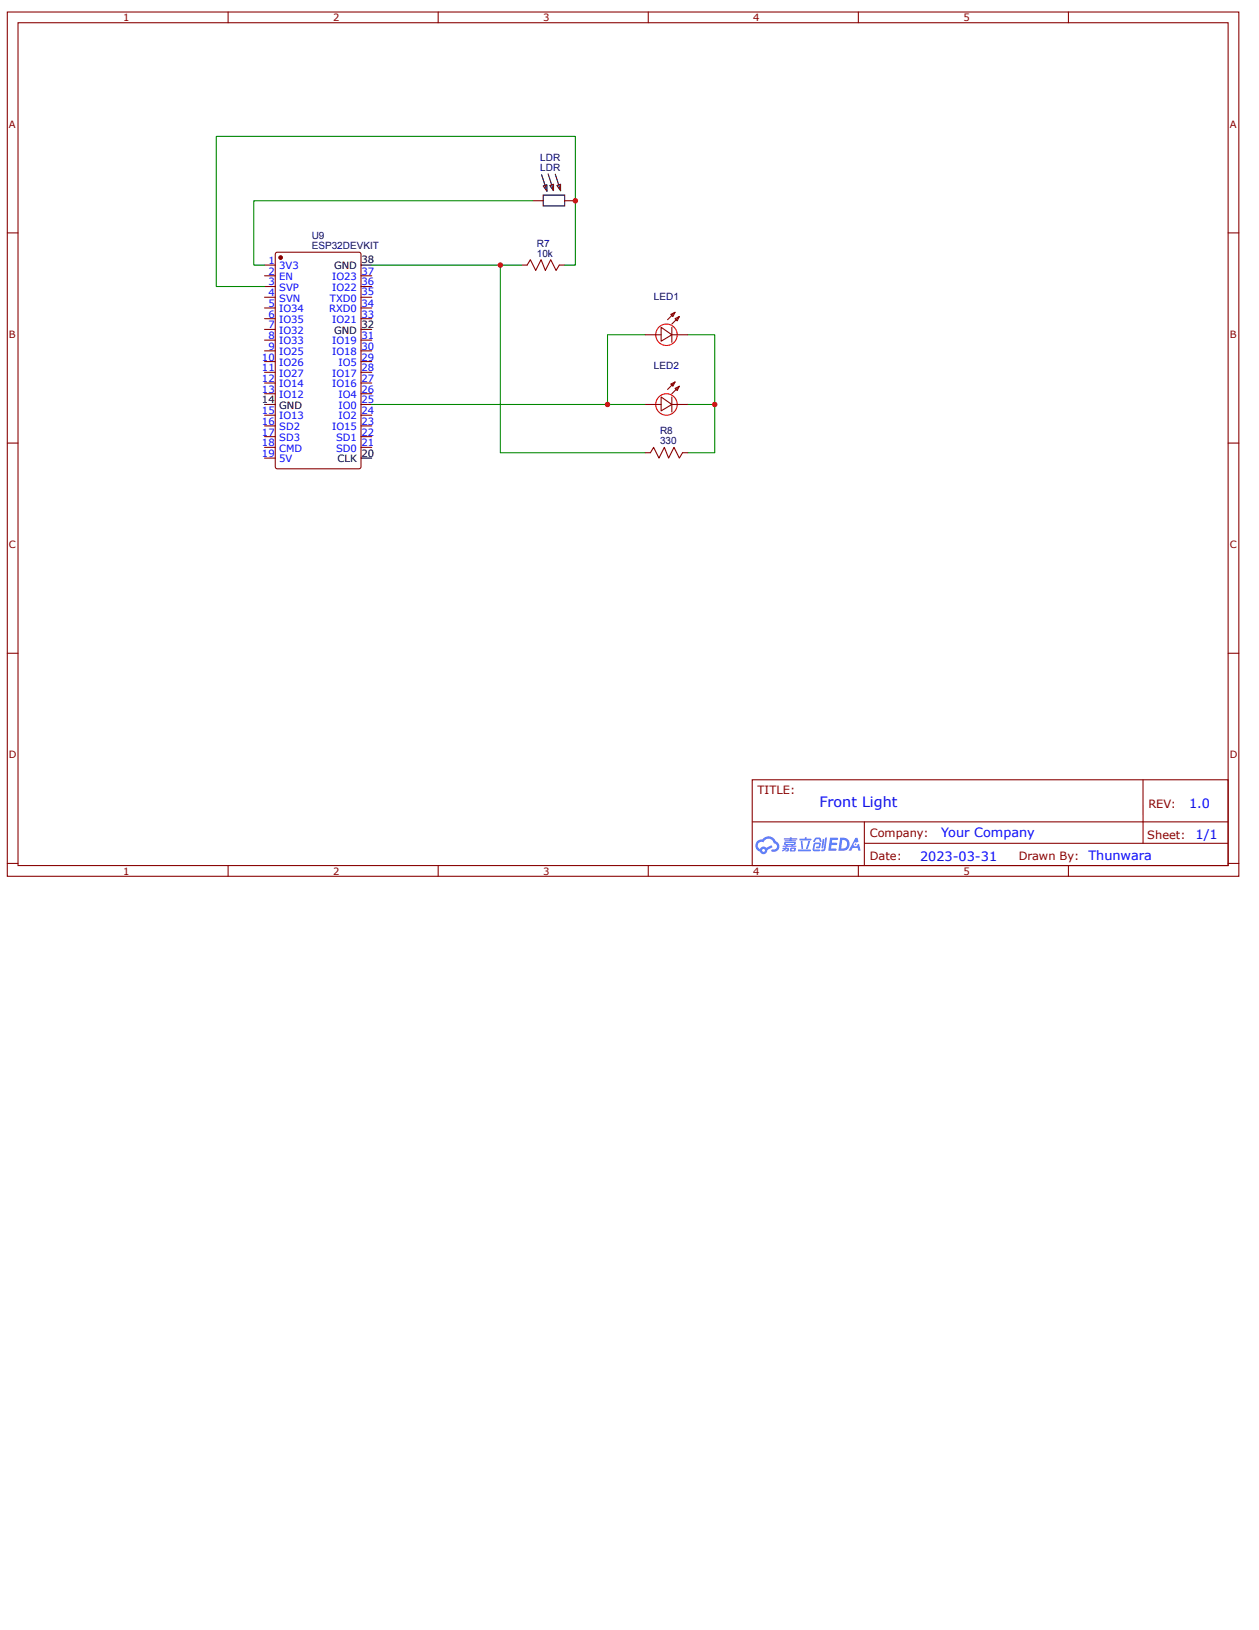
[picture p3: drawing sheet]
<svg xmlns="http://www.w3.org/2000/svg" width="216mm" height="279mm" viewBox="0 0 216 279" stroke-linecap="round" stroke-linejoin="round" font-family="sans-serif">
<g fill="none" stroke="#800" stroke-width=".18">
<path d="M1.3 2.1h211.1v148.1h-211.1zM3.1 3.9h207.5v144.5h-207.5zM39.1 2.1v1.8M75.1 2.1v1.8M111.2 2.1v1.8M147.2 2.1v1.8M183.2 2.1v1.8M1.3 39.9h1.8M210.6 39.9h1.8M1.3 75.9h1.8M210.6 75.9h1.8M1.3 112h1.8"/>
<path d="M210.6 112h1.8M129 133.7h81.6v14.7h-81.6zM196 133.7v10.9M1.3 148h1.8M39.1 148.4v1.8M75.1 148.4v1.8M111.2 148.4v1.8M129 140.9h81.5M147.2 148.4v1.8M148.2 144.6h62.3M148.2 140.9v7.3M183.2 148.4v1.8"/>
<path d="M210.6 148h1.8"/>
</g>
<g fill="#58f">
<path d="M142.3 143.6h1.4v.2l-.2 .2h-.8l-.1 .5h.8l.2 .2-.2 .1h-.8l-.1 .6h.8l.1 .1v.3h-1.4z"/>
<path d="M146.7 143.6h.3l.2 .7-.3 .1a.35 .35 0 0 0-.5 .2 .35 .35 0 0 0 .2 .5 .35 .35 0 0 0 .5-.3l.2-.2 .3 1.2h-.4l-.1-.5h-.9l-.2 .5h-.5z"/>
<path d="M141.1 143.8h.3l-.2 1.5-.2 .1-.1-.1z"/>
<path d="M141.5 143.6h.3l-.2 2a.41 .41 0 0 1-.3 .3 .41 .41 0 0 1-.5-.1l.5-.3z"/>
<path d="M139.8 143.7l.3-.1h.5l.3 .6-.3 .1-.2-.4h-.5a.39 .39 0 0 1-.4 .4l-.1-.1z"/>
<path d="M139.6 144.5l.9-.1a.55 .55 0 0 1 .2 .7 .55 .55 0 0 1-.7 .3l-.1-.1 .1-.1 .4-.1 .1-.4h-.7l-.2 .9h1v.3h-.9l-.3-.1v-.3z"/>
<path d="M136.9 145.6h2l.2 .2-.2 .1h-2z"/>
<path d="M138.6 144.2h.3a2.07 2.07 0 0 1-.6 1.4l-.1-.2z"/>
<path d="M137.3 144.2h.3l.1 1.2-.1 .1-.2-.1z"/>
<path d="M137.1 143.8h.9l.1-.3h.2v.3h.7l.2 .1-.2 .2h-1.8z"/>
<path d="M134.2 145.3h.4l.1-.1 .4 .1a.35 .35 0 0 1 .1 .6h-.5v-.1l.3-.1v-.1l-.2-.1-.6 .5-.1-.2 .4-.2h-.3z"/>
<path d="M134.4 143.7h1l.1-.2h.3l-.1 .2h.9l.2 .1-1.1 .1v.1h.7l.1 .1-.1 .1h-1.8l-.1-.2h.9v-.1h-.9z"/>
<path d="M144.1 143.6l-.3 2.2h.7a1.13 1.13 0 0 0 1.2-1.1 1.13 1.13 0 0 0-1.3-1.1zM144.4 144a.76 .76 0 0 1 .9 .8 .76 .76 0 0 1-1.1 .6z"/>
<path d="M134.5 144.4v.4h.2l.1 .2h-.6l.1 .2 2.2-.1v-.1h-.5l.2-.2a.33 .33 0 0 0 .2-.4zM134.8 144.5h1.4l-.1 .2h-1.3zM135 144.8h.7v.2h-.6z"/>
<path d="M135.6 145.3l-.1 .6h.7a.43 .43 0 0 0 .3-.6zM135.8 145.5h.4l-.1 .2h-.4z"/>
<path d="M129.8 144.2a1.07 1.07 0 0 0 .5 1.8 .65 .65 0 0 0 .8 .4 .65 .65 0 0 0 .5-.7l.9-.5-.2-.3-.9 .4-.1-.1a.64 .64 0 0 0-1 .3 .65 .65 0 0 1-.3-.9 .65 .65 0 0 1 .9-.2 .94 .94 0 0 1 1-.6 .94 .94 0 0 1 .8 .8 .54 .54 0 0 1 .5 .7 .54 .54 0 0 1-.7 .3l-.2 .2a.87 .87 0 0 0 1 0 .87 .87 0 0 0 .3-1l-.1-.3-.5-.3a1.37 1.37 0 0 0-2.3-.3h-.4zM130.7 145.8a.25 .25 0 0 1 .5 0 .25 .25 0 0 1-.5 0z"/>
<circle cx="146.7" cy="144.7" r=".14"/>
</g>
<circle cx="48.1" cy="44.2" r=".28" fill="#800"/>
<g fill="none" stroke="#800" stroke-width=".18">
<path d="M47.3 43.3l.3-.1h13.9l.4 .3v36.5l-.2 .3-14.1 .1-.4-.3v-36.5z"/>
<circle cx="48.1" cy="44.2" r=".28"/>
</g>
<circle cx="48.1" cy="44.2" r=".28" fill="#800"/>
<g fill="none" stroke="#800" stroke-width=".18">
<path d="M91.3 34.4h1.9M96.8 34.4h1.9M45.4 45.4h1.8M45.4 47.3h1.8M45.4 49.1h1.8M45.4 51h1.8M45.4 52.8h1.8M45.4 54.6h1.8M45.4 56.5h1.8M45.4 58.3h1.8M61.9 47.3h1.8M61.9 49.1h1.8"/>
<path d="M61.9 51h1.8M61.9 52.8h1.8M61.9 54.6h1.8M61.9 58.3h1.8M89.5 45.4h.9l.5-.9 1 1.9 .9-1.9 .7 1.9 .9-1.9 1 1.9 .5-1h.9M110.6 57.4h2.8M113.4 56.1l1.8 1.3-1.8 1.1zM115 53.9l.8-.4-.4 .8zM115.2 56.1v2.6M115.2 57.4h2.8M115.8 54.6l.7-.3-.4 .7zM115.8 53.5l-1.3 1.3"/>
<path d="M45.4 60.1h1.8M45.4 62h1.8M45.4 63.8h1.8M45.4 65.7h1.8M45.4 67.5h1.8M45.4 71.2h1.8M45.4 73h1.8M45.4 74.8h1.8M45.4 76.7h1.8M45.4 78.5h1.8M61.9 60.1h1.8M61.9 62h1.8"/>
<path d="M61.9 63.8h1.8M61.9 65.7h1.8M61.9 67.5h1.8M61.9 71.2h1.8M61.9 73h1.8M61.9 74.8h1.8M61.9 76.7h1.8M61.9 69.3h1.8M110.6 77.6h.9l.6-.9 .9 1.8 .9-1.8 .8 1.8 .9-1.8 .9 1.8 .5-.9h1M110.6 69.3h2.8M113.4 68l1.8 1.3-1.8 1.1zM115 65.8l.8-.3-.4 .7z"/>
<path d="M115.2 69.3h2.8M115.2 68v2.6M115.8 66.6l.7-.4-.4 .7zM115.8 65.5l-1.3 1.3"/>
<circle cx="48.1" cy="44.2" r=".28"/>
</g>
<path d="M92.9 29.9l.9 2.9M93.2 33.5h3.6v1.8h-3.6zM93.2 31.9l.6-.2v1.1zM94 29.8l.9 2.9M94.3 31.8l.6-.2v1.1zM95.2 29.9l.9 2.8M95.5 31.8l.6-.2v1.1zM61.9 45.4h1.8M61.9 56.5h1.8M45.4 69.3h1.8M61.9 78.5h1.8" fill="none" stroke="#000" stroke-width=".18"/>
<g fill="none" stroke="#f00" stroke-width=".18">
<circle cx="114.3" cy="57.4" r="1.84"/>
<circle cx="114.3" cy="69.3" r="1.84"/>
</g>
<path d="M116.5 54.3l-1.3 1.2M116.5 66.2l-1.3 1.3" fill="none" stroke="#800000" stroke-width=".18"/>
<path d="M91.3 34.4h-47.8v11h1.9M63.7 45.4h22.1v32.2h24.8M85.8 45.4h3.7M96.8 45.4h1.9v-22h-61.6v25.7h8.3M110.6 57.4h-6.4v11.9M118 57.4h4.6v20.2h-4.6M63.7 69.3h46.9M118 69.3h4.6" fill="none" stroke="#080" stroke-width=".18"/>
<g fill="#c00">
<circle cx="104.2" cy="69.3" r=".46"/>
<circle cx="122.6" cy="69.3" r=".46"/>
<circle cx="85.8" cy="45.4" r=".46"/>
<circle cx="98.7" cy="34.4" r=".46"/>
</g>
<text font-size="2.5" fill="#00f" x="140.5" y="138.4">Front Light</text>
<g font-size="2.2" fill="#00f">
<text x="161.4" y="143.5">Your Company</text>
<text x="203.9" y="138.5">1.0</text>
<text x="205" y="143.9">1/1</text>
<text x="157.8" y="147.5">2023-03-31</text>
<text x="186.6" y="147.5">Thunwara</text>
</g>
<g font-size="2" fill="#800">
<text x="129.9" y="136.1">TITLE:</text>
<text x="149.1" y="143.5">Company:</text>
<text x="196.7" y="143.8">Sheet:</text>
<text x="196.9" y="138.5">REV:</text>
<text x="149.1" y="147.5">Date:</text>
<text x="174.7" y="147.5">Drawn By:</text>
</g>
<g font-size="1.7" fill="#800">
<text x="21.1" y="3.6">1</text>
<text x="57.1" y="3.6">2</text>
<text x="93.2" y="3.6">3</text>
<text x="129.2" y="3.6">4</text>
<text x="165.2" y="3.6">5</text>
<text x="1.5" y="21.9">A</text>
<text x="210.9" y="21.9">A</text>
<text x="1.5" y="57.9">B</text>
<text x="210.9" y="57.9">B</text>
<text x="1.5" y="94">C</text>
<text x="210.9" y="94">C</text>
<text x="1.5" y="130">D</text>
<text x="210.9" y="130">D</text>
<text x="21.1" y="149.9">1</text>
<text x="57.1" y="149.9">2</text>
<text x="93.2" y="149.9">3</text>
<text x="129.2" y="149.9">4</text>
<text x="165.2" y="149.9">5</text>
</g>
<g font-size="1.7" fill="#000080">
<text x="92.7" y="29.3">LDR</text>
<text x="92.7" y="27.6">LDR</text>
<text x="53.5" y="41.1">U9</text>
<text x="53.5" y="42.7">ESP32DEVKIT</text>
<text x="92.1" y="44">10k</text>
<text x="92.1" y="42.3">R7</text>
<text x="112.1" y="51.3">LED1</text>
<text x="112.1" y="63.3">LED2</text>
<text x="113.2" y="76.1">330</text>
<text x="113.2" y="74.5">R8</text>
</g>
<g font-size="1.7" fill="#00f">
<text x="46" y="45.3">1</text>
<text x="46" y="47.1">2</text>
<text x="47.9" y="46.2">3V3</text>
<text x="62" y="47.1">37</text>
<text x="46" y="48.9">3</text>
<text x="46" y="50.8">4</text>
<text x="46" y="52.6">5</text>
<text x="47.9" y="48">EN</text>
<text x="47.9" y="49.9">SVP</text>
<text x="47.9" y="51.7">SVN</text>
<text x="47.9" y="53.5">IO34</text>
<text x="56.4" y="53.5">RXD0</text>
<text x="56.6" y="51.7">TXD0</text>
<text x="57" y="48">IO23</text>
<text x="57" y="49.9">IO22</text>
<text x="62" y="48.9">36</text>
<text x="62" y="50.6">35</text>
<text x="62" y="52.6">34</text>
<text x="46" y="54.4">6</text>
<text x="46" y="56.3">7</text>
<text x="46" y="58.1">8</text>
<text x="46" y="60">9</text>
<text x="47.9" y="55.4">IO35</text>
<text x="47.9" y="57.2">IO32</text>
<text x="47.9" y="59">IO33</text>
<text x="57" y="55.4">IO21</text>
<text x="57" y="59">IO19</text>
<text x="62" y="54.4">33</text>
<text x="62" y="58.1">31</text>
<text x="62" y="60">30</text>
<text x="44.9" y="61.8">10</text>
<text x="44.9" y="63.6">11</text>
<text x="44.9" y="65.5">12</text>
<text x="47.9" y="60.9">IO25</text>
<text x="47.9" y="62.7">IO26</text>
<text x="47.9" y="64.6">IO27</text>
<text x="57" y="60.9">IO18</text>
<text x="57" y="64.6">IO17</text>
<text x="58.1" y="62.7">IO5</text>
<text x="62" y="61.8">29</text>
<text x="62" y="63.6">28</text>
<text x="62" y="65.5">27</text>
<text x="44.9" y="67.3">13</text>
<text x="44.9" y="71">15</text>
<text x="47.9" y="66.4">IO14</text>
<text x="47.9" y="68.2">IO12</text>
<text x="47.9" y="71.9">IO13</text>
<text x="57" y="66.4">IO16</text>
<text x="58.1" y="68.2">IO4</text>
<text x="58.1" y="70.1">IO0</text>
<text x="58.1" y="71.9">IO2</text>
<text x="62" y="67.3">26</text>
<text x="62" y="69.2">25</text>
<text x="62" y="71">24</text>
<text x="44.9" y="72.8">16</text>
<text x="44.9" y="74.7">17</text>
<text x="44.9" y="76.5">18</text>
<text x="47.9" y="73.7">SD2</text>
<text x="47.9" y="75.6">SD3</text>
<text x="47.9" y="77.4">CMD</text>
<text x="57" y="73.7">IO15</text>
<text x="57.6" y="75.6">SD1</text>
<text x="57.6" y="77.4">SD0</text>
<text x="62" y="72.8">23</text>
<text x="62" y="74.7">22</text>
<text x="62" y="76.5">21</text>
<text x="44.9" y="78.3">19</text>
<text x="47.9" y="79.3">5V</text>
</g>
<g font-size="1.7">
<text x="57.3" y="46.2">GND</text>
<text x="62" y="45.1">38</text>
<text x="57.3" y="57.2">GND</text>
<text x="62" y="56.3">32</text>
<text x="44.9" y="69.2">14</text>
<text x="47.9" y="70.1">GND</text>
<text x="57.9" y="79.3">CLK</text>
<text x="62" y="78.3">20</text>
</g>
</svg>
